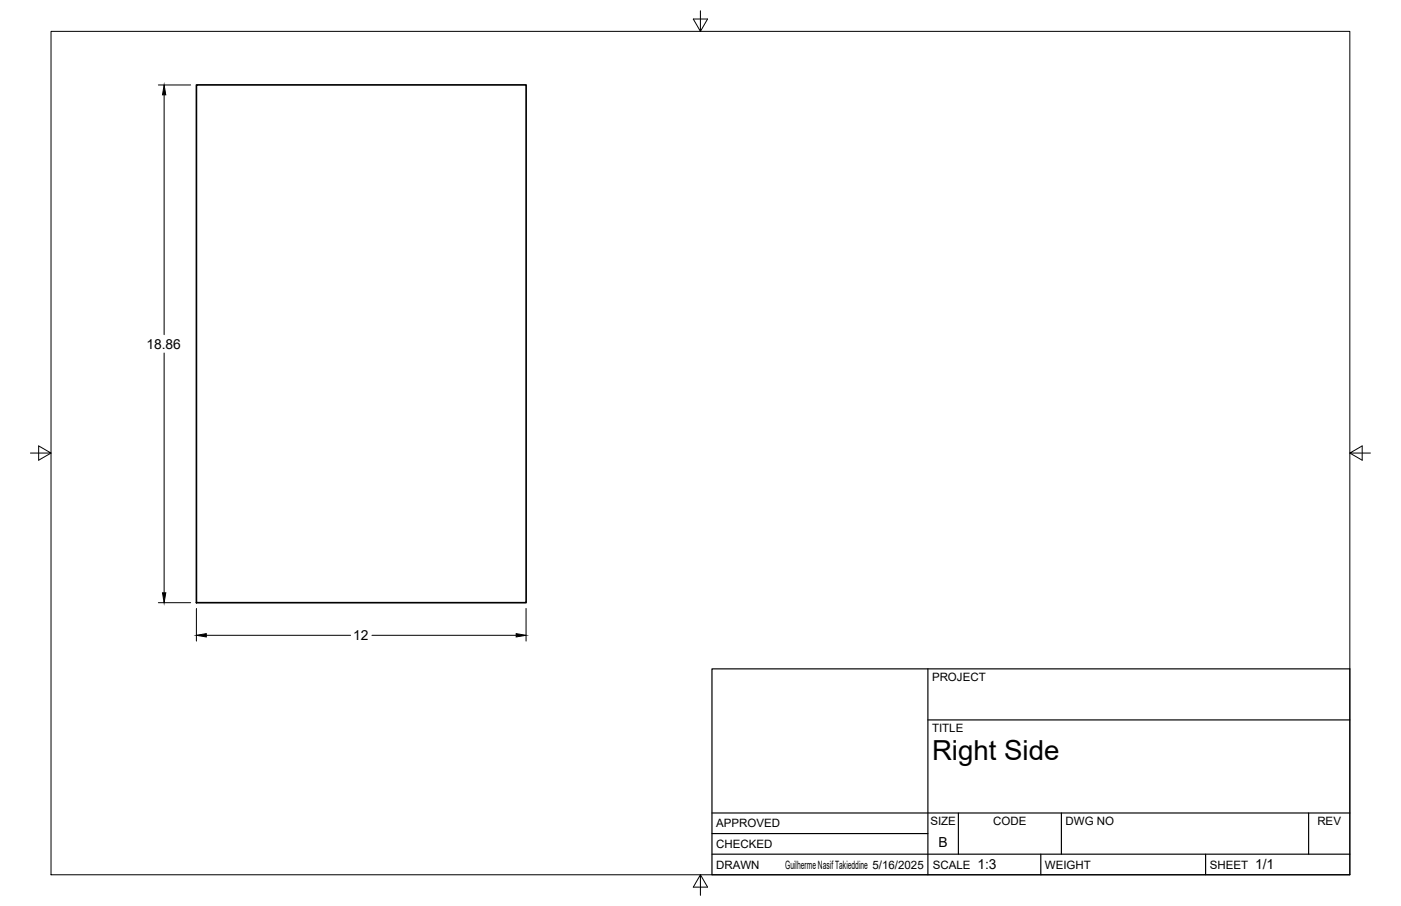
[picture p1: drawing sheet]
<svg xmlns="http://www.w3.org/2000/svg" width="432mm" height="279mm" viewBox="0 0 432 279" stroke-linecap="round" stroke-linejoin="round" font-family="sans-serif">
<!-- layer: Visible -->
<path d="M60.5 26.2h101.7v159.7h-101.7z" fill="none" stroke="#000" stroke-width=".51"/>
<!-- layer: Border -->
<path d="M15.7 9.7h400.3v260.1h-400.3zM215.9 3.3v6.4l-2.2-3.8h4.4l-2.2 3.8M9.4 139.7h6.3l-3.8-2.2v4.4l3.8-2.2M416 139.7l3.8 2.2v-4.4l-3.8 2.2h6.4M215.9 269.8l2.2 3.8h-4.4l2.2-3.8v6.3" fill="none" stroke="#000" stroke-width=".31"/>
<!-- layer: Titleblock -->
<path d="M219.4 206.3h196.6v63.5h-196.6zM286 206.3v63.5M286 222h130M219.4 257.1h66.6M219.4 250.7h196.6M295.4 250.7v12.7M327.1 250.7v12.7M403.3 250.7v12.7M219.4 263.4h196.6M320.8 263.4v6.4M371.6 263.4v6.4" fill="none" stroke="#000" stroke-width=".36"/>
<!-- layer: FD_Dimensions -->
<path d="M48.8 26.2h10M50.6 29.3v73.9M50.6 108.9v73.9M48.8 185.9h10M60.5 187.6v10.1M63.6 195.9h44.5M114.6 195.9h44.5M162.1 187.6v10.1" fill="none" stroke="#000" stroke-width=".31"/>
<path d="M50.6 26.2l.5 3.1h-1zM50.1 182.8h1l-.5 3.1zM60.5 195.9l3.1-.5v1zM159.1 195.4l3 .5-3 .5z" fill="#000" stroke="#000" stroke-width=".31"/>
<text font-size="8.5" x="287.3" y="234.5">Right Side</text>
<g font-size="4.3">
<text x="45.1" y="107.5">18.86</text>
<text x="108.9" y="197.4">12</text>
<text x="289.3" y="261.2">B</text>
<text x="301.2" y="268.1">1:3</text>
<text x="386.8" y="268.1">1/1</text>
</g>
<g font-size="3.5">
<text x="287.3" y="210.1">PROJECT</text>
<text x="287.3" y="225.8">TITLE</text>
<text x="220.7" y="255.2">APPROVED</text>
<text x="286.7" y="254.5">SIZE</text>
<text x="306.1" y="254.5">CODE</text>
<text x="328.4" y="254.5">DWG NO</text>
<text x="406" y="254.5">REV</text>
<text x="220.7" y="261.5">CHECKED</text>
<text x="220.7" y="267.9">DRAWN</text>
<text x="242" y="267.9">Guilherme Nasif Takieddine 5/16/2025</text>
<text x="287.5" y="267.9">SCALE</text>
<text x="322.1" y="267.9">WEIGHT</text>
<text x="372.9" y="267.9">SHEET</text>
</g>
</svg>
